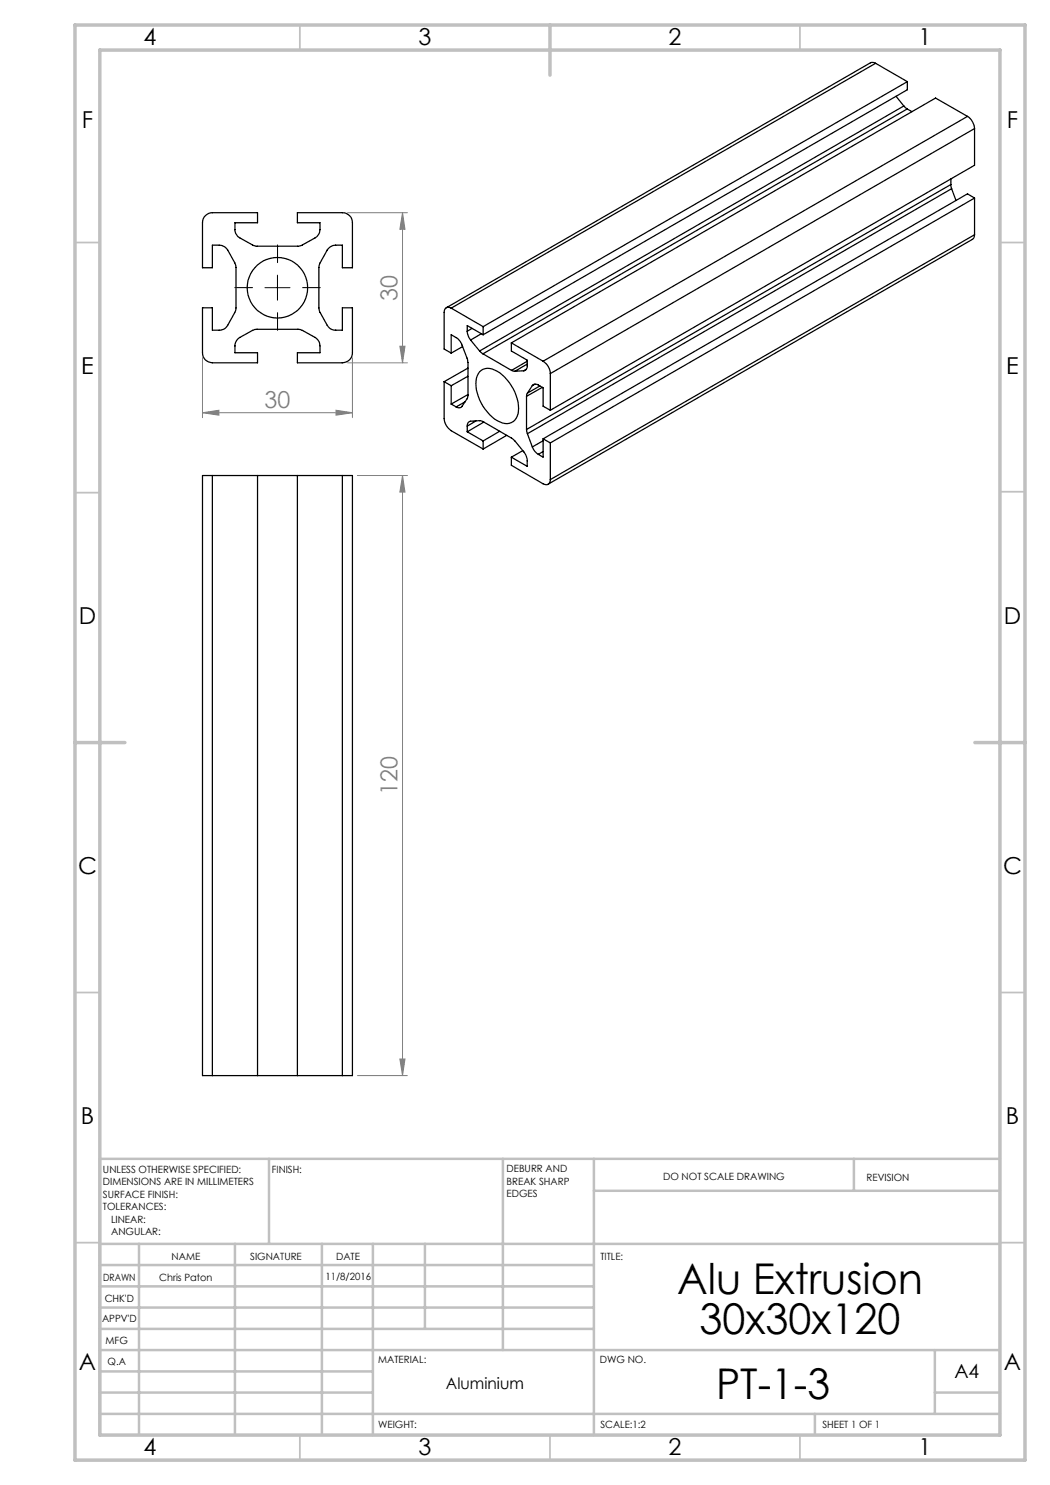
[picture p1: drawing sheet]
<svg xmlns="http://www.w3.org/2000/svg" width="210mm" height="297mm" viewBox="0 0 210 297" stroke-linecap="round" stroke-linejoin="round" font-family="sans-serif">
<g fill="none" stroke="#808080" stroke-width=".2">
<path d="M69.5 42.5h12M80.5 42.5l.5 3.4h-1zM80.5 42.5v30.1M40.5 71.5v12M69.5 72.6h12M70.5 71.5v12M80 69.2h1l-.5 3.4zM40.5 82.5l3.3-.4v.9zM40.5 82.5h30M67.2 82.1l3.3 .4-3.3 .5zM71.5 95.1h10M80.5 95.1l.5 3.3h-1z"/>
<path d="M80.5 95.1v120M71.5 215.1h10M80 211.8h1l-.5 3.3z"/>
</g>
<path d="M50.5 57.5h-3.5M55.5 52.5v-3.5M60.5 57.5h3.6M55.5 62.5v3.6" fill="none" stroke="#000" stroke-width=".2" stroke-dasharray="15.2 1.3 1.3 1.3"/>
<path d="M53 57.5h5M55.5 55v5" fill="none" stroke="#000" stroke-width=".2"/>
<g fill="none" stroke="#c0c0c0" stroke-width=".35">
<path d="M60 5v5M160 5v5M15 48.5h5M200 48.5h5M15 98.5h5M200 98.4h5M15 198.5h5M200 198.5h5M15 248.5h5M200 248.5h5M60 287v5M110 287v5"/>
<path d="M160 287v5"/>
</g>
<g fill="none" stroke="#c0c0c0" stroke-width=".5">
<path d="M53.8 231.8v17M100.6 231.8v38.2M118.8 231.8v55.2M118.8 238.2h81.2M170.8 231.8v6.4M200 231.8h-180v55.2M20 248.8h180M20 257.3h98.8M20 253h98.8M27.8 248.8v38.2M47 248.8v38.2M64.4 248.8v38.2"/>
<path d="M74.6 248.8v38.2M85 248.8v17M20 265.8h98.8M20 261.5h98.8M20 278.5h54.6M20 274.3h54.6M20 270h180M187 278.5h13M187 270v12.8M20 282.8h180M163 282.8v4.2"/>
</g>
<path d="M15 5h190v287h-190zM20 10h180v277h-180zM110 5v10M15 148.5h10M195 148.5h10" fill="none" stroke="#c0c0c0" stroke-width=".7"/>
<g fill="#808080">
<path d="M40.5 82.5l3.3-.4v.9zM67.2 82.1l3.3 .4-3.3 .5z"/>
<path d="M80 211.8h1l-.5 3.3zM80.5 95.1l.5 3.3h-1zM80 69.2h1l-.5 3.4zM80.5 42.5l.5 3.4h-1z"/>
</g>
<g fill="none" stroke="#000" stroke-width=".25">
<path d="M175.1 12.7l-.5-.2-.5 .1-84.8 49M175.1 12.7l-84.9 48.9M175.1 12.7l6.4 3.6M179.2 19.3l1.6 1.9M181.5 16.3l-84.9 49M181.5 16.3v1.7l-84.9 49M180.8 21.2l.6 .6M180.8 21.2l-84.9 49M181.4 21.8l-84.8 49M181.4 21.8l1 .5M190.2 36.9l.1 .8M190.2 35.8v1.1"/>
<path d="M190.2 36.9l-84.9 49M190.3 37.7l-84.8 49M190.3 37.7l.9 2.4M193.5 23.3a3.2 3.2 0 0 1 1.4 2.4M193.5 23.3l-84.9 48.9M193.5 23.3l-6.4-3.7-84.8 49M194.9 25.7l-84.8 49M194.9 25.7v7.4l-84.8 49M194.9 39.6v7.4M194.9 39.6l-84.8 49M194.9 39.6l-1.4-.8-84.9 49M41.1 43.1a1.92 1.92 0 0 1 1.4-.6h9v2.1h-4.5v1.3a2.02 2.02 0 0 0 1 1.7l2.6 1.5 .6 .1h8.6l.6-.1 2.6-1.5a2.02 2.02 0 0 0 1-1.7v-1.3h-4.5v-2.1h9a1.99 1.99 0 0 1 2 2.1v8.9h-2v-4.5h-1.4a2.02 2.02 0 0 0-1.7 1l-1.4 2.7-.2 .7v8.3l.2 .7 1.4 2.6a1.83 1.83 0 0 0 1.7 1h1.4v-4.4h2v9a1.99 1.99 0 0 1-2 2h-9v-2h4.5v-1.4a2.02 2.02 0 0 0-1-1.7l-2.5-1.4-.7-.2h-8.6l-.7 .2-2.5 1.4a2.02 2.02 0 0 0-1 1.7v1.4h4.5v2h-9a1.99 1.99 0 0 1-2-2v-9h2v4.4h1.4a1.83 1.83 0 0 0 1.6-1l1.6-2.7 .1-.6v-8.3l-.2-.8-1.5-2.6a2.02 2.02 0 0 0-1.6-1h-1.4v4.5h-2v-8.9a1.91 1.91 0 0 1 .6-1.5z"/>
<path d="M194.9 47l-.1 .5-.3 .4-84.9 48.9M194.9 47l-84.8 48.9M88.8 76.3v7.4a3.2 3.2 0 0 0 1.4 2.4l6.4 3.7M88.8 76.3l1.4 .8M90.2 70.6v-3.6l1 .5a2.9 2.9 0 0 1 1.2 1.5l1 2.6 .2 .9v6.9l-1.2 1.9a.83 .83 0 0 1-1.2 .1M90.2 61.6a.88 .88 0 0 0-1 0 .88 .88 0 0 0-.4 .9v7.3l1.4 .8M90.2 61.6l6.4 3.7M90.2 77.1v3.7M92.5 69.3l-2.3 1.3M93.5 66.2l.1 .9 .5 .9M93.5 66.2v-1.1l3.1 1.9M93.6 73.6l-4.8 2.7"/>
<path d="M93.6 75.2l-3.4 1.9M93.6 78.9l-3.4 1.9M94.1 68l1.8 2.2M94.4 65.7l-.9 .5M95.9 74.4a2.67 2.67 0 0 1 3.5-.1 9.1 9.1 0 0 1 4.2 8.5 2.39 2.39 0 0 1-3.6 1.6 8.9 8.9 0 0 1-4.7-8.8zM95.9 70.2l.7 .6M96.3 66.7l-2.2 1.3M96.6 70.8l5.7 3.3M96.6 65.3v1.7M102.3 68.6v1.6l3.1 1.8v1.2a.83 .83 0 0 1-.6 1M102.3 68.6l6.3 3.6M102.3 74.1l.7 .2"/>
<path d="M104.8 74.2l-1.8 .1M105.3 73.8l-.5 .4M105.3 79.3v6.6M105.4 72.8l-2.4 1.5M105.4 72.2l-3.1 1.9M105.5 78.6l-.2 .7M106.5 77.1a.87 .87 0 0 1 1.2-.1l.9 .6v3.6l1.5 .9M106.5 77.1l-1 1.5M107 76.8l-.5 .3M108 77.2l-2.5 1.4M108.5 77.5l-3.2 1.8M108.6 72.2a3.1 3.1 0 0 1 1.5 2.5"/>
<path d="M110.1 74.7v7.4M42.5 95.1h-2v120h2M42.5 95.1v120M42.5 95.1h26M51.5 95.1v120M59.5 95.1v120M68.5 95.1h2v120h-2M68.5 95.1v120M90.2 80.8l1 .6M93 80.4l-1.8 1M93.5 85.2a.83 .83 0 0 1 .6-1l2-.1 .5 .2 5.9 3.4 2.3 2.7a3 3 0 0 1 .6 1.8v1.1l-3.1-1.9M93.5 85.2v1.2"/>
<path d="M93.5 86.4l3.1 1.8M95.2 84.2l-1.7 1M96.6 88.2v1.6M96.8 84.4l-3.3 2M99.9 86.3l-3.3 1.9M101.4 87.1l-4.8 2.7M102.3 91.4v1.7l6.3 3.7a.9 .9 0 0 0 1 0 .9 .9 0 0 0 .5-.9M104.6 90.1l-2.3 1.3M105.3 85.9l.2 .8M105.5 86.7l1 2.7M106.5 89.4a2.74 2.74 0 0 0 1.2 1.5M108.6 87.8v3.6l-.9-.5"/>
<path d="M108.6 87.8l1.5 .8M108.6 88.2l-2.1 1.2M108.6 90.3l-.9 .6M110.1 88.6v7.3M42.5 215.1h26"/>
<circle cx="55.5" cy="57.5" r="6"/>
</g>
<g font-size="8.5">
<text x="135.4" y="258.8">Alu Extrusion</text>
<text x="139.9" y="266.9">30x30x120</text>
<text x="143.2" y="279.7">PT-1-3</text>
</g>
<g font-size="4.7">
<text x="28.7" y="9">4</text>
<text x="83.7" y="9">3</text>
<text x="133.7" y="9">2</text>
<text x="183.7" y="9">1</text>
<text x="16.4" y="25.5">F</text>
<text x="201.4" y="25.5">F</text>
<text x="16.2" y="74.8">E</text>
<text x="201.2" y="74.8">E</text>
<text x="15.8" y="124.8">D</text>
<text x="200.8" y="124.8">D</text>
<text x="15.6" y="174.8">C</text>
<text x="200.6" y="174.8">C</text>
<text x="16.2" y="224.8">B</text>
<text x="201.2" y="224.8">B</text>
<text x="15.8" y="274">A</text>
<text x="200.8" y="274">A</text>
<text x="28.7" y="291">4</text>
<text x="83.7" y="291">3</text>
<text x="133.7" y="291">2</text>
<text x="183.7" y="291">1</text>
</g>
<g font-size="4.7" fill="#808080">
<text x="79.5" y="60.1" transform="rotate(-90 79.5 60.1)">30</text>
<text x="52.9" y="81.5">30</text>
<text x="79.5" y="159" transform="rotate(-90 79.5 159)">120</text>
</g>
<text font-size="3.9" x="190.9" y="275.5">A4</text>
<text font-size="3.2" x="89.2" y="277.9">Aluminium</text>
<g font-size="2">
<text x="20.6" y="234.6">UNLESS OTHERWISE SPECIFIED:</text>
<text x="20.6" y="237.1">DIMENSIONS ARE IN MILLIMETERS</text>
<text x="20.6" y="239.6">SURFACE FINISH:</text>
<text x="54.4" y="234.6">FINISH:</text>
<text x="101.3" y="234.5">DEBURR AND</text>
<text x="101.3" y="237">BREAK SHARP</text>
<text x="101.3" y="239.5">EDGES</text>
<text x="132.6" y="236">DO NOT SCALE DRAWING</text>
<text x="173.3" y="236.2">REVISION</text>
<text x="20.6" y="242.1">TOLERANCES:</text>
<text x="22.2" y="244.6">LINEAR:</text>
<text x="22.2" y="247.1">ANGULAR:</text>
<text x="34.3" y="252">NAME</text>
<text x="50" y="251.9">SIGNATURE</text>
<text x="67.2" y="251.9">DATE</text>
<text x="120.1" y="251.9">TITLE:</text>
<text x="20.6" y="256.1">DRAWN</text>
<text x="31.8" y="256.1">Chris Paton</text>
<text x="65.1" y="255.9">11/8/2016</text>
<text x="20.9" y="260.3">CHK'D</text>
<text x="20.4" y="264.4">APPV'D</text>
<text x="21.1" y="268.8">MFG</text>
<text x="21.5" y="273">Q.A</text>
<text x="75.6" y="272.5">MATERIAL:</text>
<text x="120" y="272.5">DWG NO.</text>
<text x="75.6" y="285.5">WEIGHT:</text>
<text x="120.1" y="285.6">SCALE:1:2</text>
<text x="164.5" y="285.6">SHEET 1 OF 1</text>
</g>
</svg>
